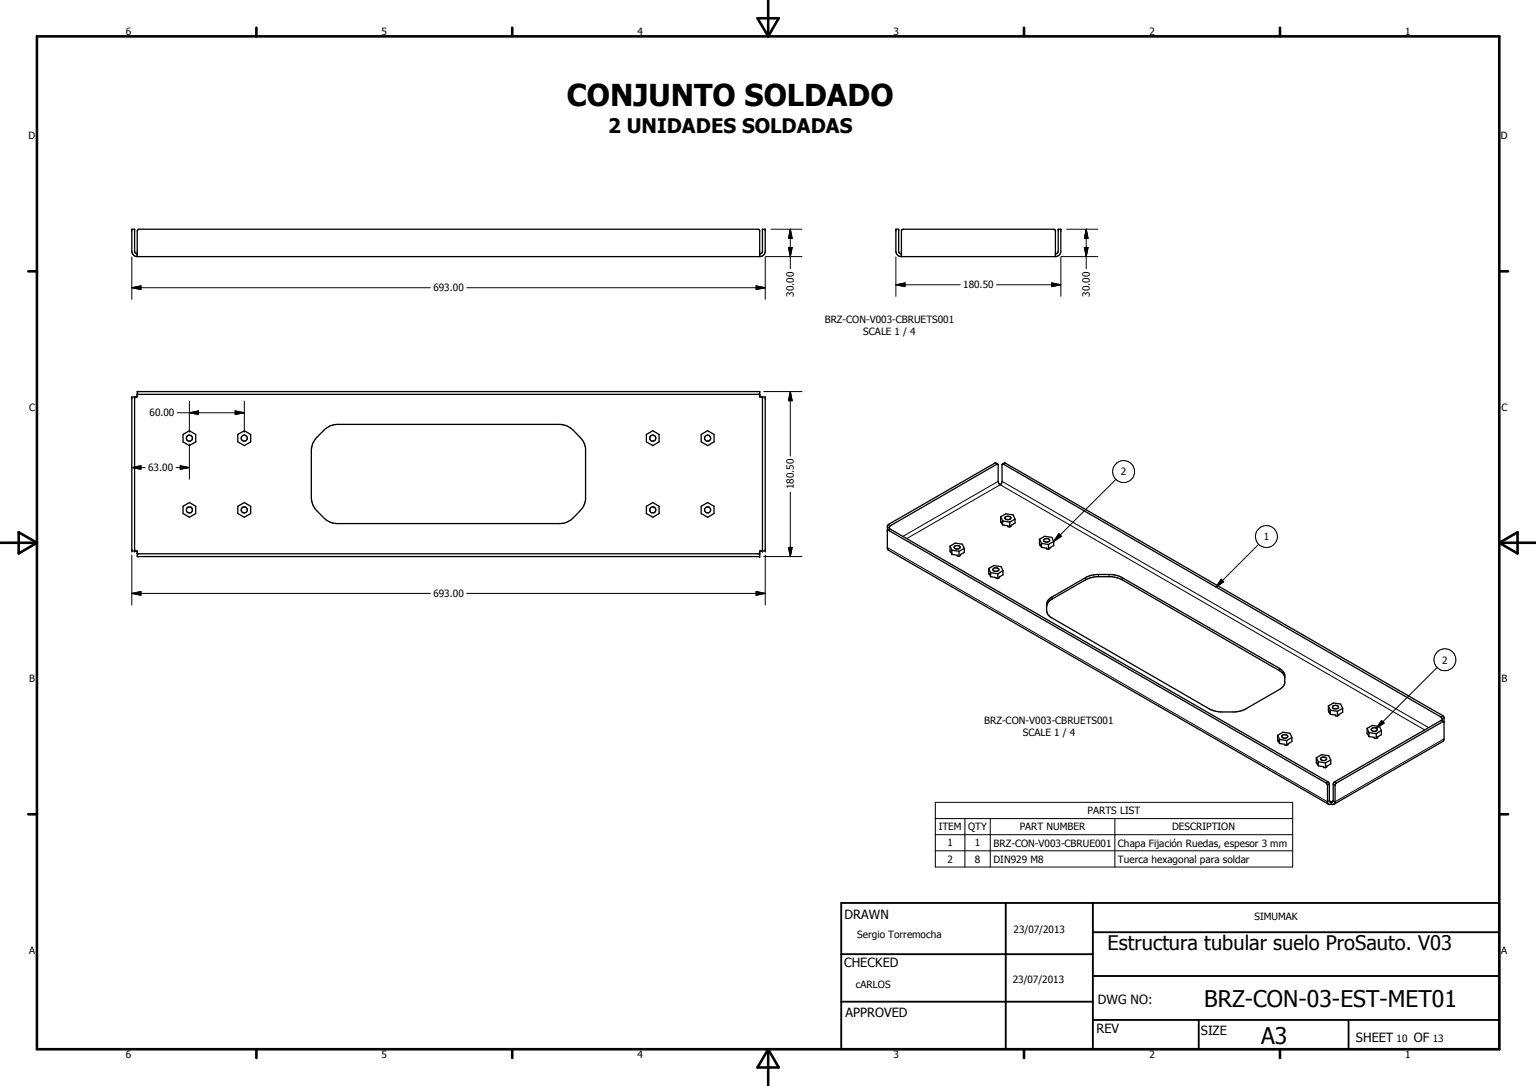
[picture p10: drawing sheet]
<svg xmlns="http://www.w3.org/2000/svg" width="420mm" height="297mm" viewBox="0 0 420 297" stroke-linecap="round" stroke-linejoin="round" font-family="sans-serif">
<g fill="none" stroke="#000" stroke-width=".35">
<path d="M37.5 69.5l-.6-.4-.1-.4v-6h-.7v6a1.52 1.52 0 0 0 1.4 1.5M37.5 70.2v-7l.5-.5h169.3l.5 .3v7.2M37.5 70.2h170.3M207.8 69.5l.6-.3 .2-.3v-6.2h.7v6.3l-.7 .9-.8 .3M246.6 69.5l-.6-.3-.2-.3v-6.2h-.7v6.3l.4 .8 .5 .3 .6 .1M246.6 70.2v-7.2l.5-.3h41.1l.3 .1 .2 .4v7M246.6 70.2h42.1M288.7 69.5l.6-.4 .2-.4v-6h.7v6a1.45 1.45 0 0 1-1.5 1.5M36.1 108.6h1.4v-1.5h170.3v1.5h1.5v42.1h-1.5v1.5h-170.3v-1.5h-1.4zM36.8 108.6v42.1M37.5 107.9h170.3M50.1 118.8l1.7-1 1.7 1v2.1l-1.7 1-1.7-1z"/>
<path d="M65.1 118.8l1.7-1 1.8 1v2.1l-1.8 1-1.7-1zM88.7 117.6l1.6-1.1 2-.4h60.8a5.1 5.1 0 0 1 3.6 1.5l2.6 2.8 .5 .8 .4 1.5-.1 14.4-.8 1.8-2.6 2.9a5.3 5.3 0 0 1-3.6 1.4l-61.8-.1-1.4-.5-1.2-.8-2.4-2.5-.8-1.3-.3-1.9v-12.9a4.9 4.9 0 0 1 1.4-3.6zM176.8 118.8l1.8-1 1.7 1v2.1l-1.7 1-1.8-1zM191.8 118.8l1.8-1 1.7 1v2.1l-1.7 1-1.8-1zM208.6 108.6v42.1M50.1 138.5l1.7-1 1.7 1v2l-1.7 1-1.7-1zM65.1 138.5l1.7-1 1.8 1v2l-1.8 1-1.7-1zM176.8 138.5l1.8-1 1.7 1v2l-1.7 1-1.8-1zM191.8 138.5l1.8-1 1.7 1v2l-1.7 1-1.8-1zM273 127l-.9-.3-29 16.7-.4 .5v6.1l.2 .4 120.5 69.6M274.2 127l.8-.3 119.9 69.3 .1 6.3-.2 .4-29.9 17.3M37.5 151.5h170.3"/>
<path d="M242.9 145l119.8 69.2 .4 .6v4.7l.3 .5M242.9 145l-.2 .2M243.2 144.8l.1-.7 .3-.3 29.2-16.9 .2 .3 .1 4.8a.46 .46 0 0 0 .5 .6 .46 .46 0 0 0 .4-.6l.1-5 .3-.1 119.8 69.2 .3 1M243.4 144.8l-.6 .3M243.4 144.7l119.9 69.2 .3 .5v4.7l.3 .3 .3-.1M243.4 144.7v.1M259.9 149.4l.1 1.6M259.9 149.4l1.4-.9 1.9 .3 .6 1.2M259.9 149.4l.5 1.1M260 151v-.2l.4 .8M260 150.9v.1M260.4 151.6l1.4 .2v.3h.5"/>
<path d="M260.4 150.5v1.1M260.4 150.5l1.9 .3M261.1 149.4a.91 .91 0 0 1 1.5 .4 .89 .89 0 0 1-.8 .4 .89 .89 0 0 1-.8-.6zM262.3 150.8v1.3M263.8 150v1.1l-1.1 .6v.2l-.4 .2M263.8 150l-1.5 .8M270.5 155.5l.1 1.6M270.5 155.5l1.4-.8 1.9 .3 .6 1.1M270.5 155.5l.5 1.1M270.6 157.1v-.2l.4 .8M270.7 157l-.1 .1M271 157.7l2 .5"/>
<path d="M271 156.6v1.1M271 156.6l2 .3M271.7 155.6a.86 .86 0 0 1 .9-.3 .86 .86 0 0 1 .6 .6 .92 .92 0 0 1-1.6-.2zM273 156.9v1.3M273.7 141.4l.2 1.6M273.7 141.4l1.5-.9 1.9 .3 .6 1.2M273.7 141.4l.6 1.1M273.9 143v-.2l.4 .8M273.9 142.9v.1M274.3 143.6l1.4 .2v.3h.5M274.3 142.5v1.1M274.3 142.5l1.9 .3"/>
<path d="M274.4 156.1v1.1l-1.4 1M274.4 156.1l-1.4 .8M274.9 141.5a.95 .95 0 0 1 1.6 .3 .91 .91 0 0 1-.9 .3 .91 .91 0 0 1-.7-.6zM276.2 142.8v1.3M277.7 142v1.1l-1.1 .6-.4 .4M277.7 142l-1.5 .8M284.3 147.5l.2 1.6M284.3 147.5l1.5-.8 1.9 .3 .5 1.1M284.3 147.5l.6 1.1M284.5 149.1v-.2l.4 .8M284.5 149v.1M284.9 149.7l1.4 .2v.3h.5"/>
<path d="M284.9 148.6v1.1M284.9 148.6l1.9 .3M285.7 147.4a.85 .85 0 0 1 1.4 .5 .91 .91 0 0 1-.9 .4 .91 .91 0 0 1-.7-.6zM286.8 148.9v1.3M288.2 148.1v1.1l-1.4 1M288.2 148.1l-1.4 .8M286.3 165.9a2.62 2.62 0 0 1 1.5-2l10.3-5.8 1.9-.4h3.9l1.9 .4 1.1 .5 43.1 24.8 .8 .7 .6 1.1M286.9 164l10.4-6.2 .8-.3 1.9-.4h3.9l2.3 .5 43.8 25.2 .8 .7 .6 .8v2.5l-.3 .9-.8 .7-9.9 5.7-2.6 .6h-4l-1.8-.3-1.2-.5-43-24.9a2.47 2.47 0 0 1-1.5-2v-2zM363.4 193.1l.1 1.6M363.4 193.1l1.4-.8 1.9 .3 .6 1.1M363.4 193.1l.5 1.1M363.5 194.7v-.2l.4 .9"/>
<path d="M363.5 194.6v.1M363.9 195.4l1.4 .2v.2l.5 .1M363.9 194.2v1.2M363.9 194.2l1.9 .4M364.6 193.2a.88 .88 0 0 1 .8-.3 .88 .88 0 0 1 .7 .6 .98 .98 0 0 1-1.6-.1zM365.8 194.6v1.3M367.3 193.7v1.1l-1.5 1.1M367.3 193.7l-1.5 .9M374 199.2l.1 1.6M374 199.2l1.4-.8 1.9 .3 .6 1.1M374 199.2l.5 1.2M375.1 199.4a.91 .91 0 0 1 .9-.4 .91 .91 0 0 1 .7 .6 .88 .88 0 0 1-.9 .5 .88 .88 0 0 1-.7-.7z"/>
<path d="M377.9 199.8v1.2l-1.4 1M377.9 199.8l-1.4 .9M394.9 197.4l-.7-.4-29.2 16.9-.3 .5v4.7l-.3 .3-.2-.1M395 197.5l-.3-.1-29.2 16.8-.3 .6v4.7l-.3 .5M349.5 201.1l.1 1.6M349.5 201.1l1.4-.8 2 .3 .5 1.1M349.5 201.1l.5 1.1M349.6 202.7v-.2l.4 .9M349.7 202.6l-.1 .1M350 203.4l1.4 .2v.2l.5 .1M350 202.2v1.2M350 202.2l1.9 .4"/>
<path d="M350.7 201.2a.93 .93 0 0 1 1.5 .3 .87 .87 0 0 1-.8 .5 .87 .87 0 0 1-.8-.7zM351.9 202.6v1.3M353.4 201.7v1.1l-1.5 1.1M353.4 201.7l-1.5 .9M360.1 207.3v1.3l.1 .3M360.1 207.3l1.4-.9 2 .3 .5 1.2M360.1 207.3l.5 1.1M360.2 208.9v-.2l.4 .8M360.3 208.7l-.1 .2M360.6 209.5l2 .5M360.6 208.4v1.1M360.6 208.4l2 .3"/>
<path d="M361.2 207.4a.94 .94 0 0 1 1.7 .3 .95 .95 0 0 1-1.7-.3zM362.6 208.7v1.3M364 207.9v1.1l-1.4 1M364 207.9l-1.4 .8M364.2 219.9l.7 .1M364.2 219.9l-.8 .1M364.2 219.3v.6M374.1 200.8v-.1l.4 .8M374.2 200.7l-.1 .1M374.5 201.5l1.5 .2v.2l.5 .1M374.5 200.4v1.1M374.5 200.4l2 .3"/>
<path d="M376.5 200.7v1.3"/>
<circle cx="51.8" cy="119.8" r=".84"/>
<circle cx="66.8" cy="119.8" r=".83"/>
<circle cx="178.6" cy="119.8" r=".84"/>
<circle cx="193.6" cy="119.8" r=".83"/>
<circle cx="51.8" cy="139.5" r=".84"/>
<circle cx="66.8" cy="139.5" r=".84"/>
<circle cx="178.6" cy="139.4" r=".83"/>
<circle cx="193.6" cy="139.5" r=".84"/>
</g>
<g fill="none" stroke="#000" stroke-width=".27">
<path d="M36.1 78.7l2.5-.5v1zM36.1 78.7h81.6M36.1 70.3v11.6M127.7 78.7h81.6M206.8 78.2l2.5 .5-2.5 .5zM209.3 70.3v11.6M209.4 70.2h10M210.9 62.7h8.5M215.7 67.7h1l-.5 2.5zM216.2 62.7l.5 2.5h-1zM216.2 62.7v10.8M245.1 77.9l2.5-.5v1z"/>
<path d="M245.1 77.9h17.6M245.1 70.3v10.8M272.6 77.9h17.6M287.7 77.4l2.5 .5-2.5 .5zM290.2 70.3v10.8M290.3 70.2h10M291.8 62.7h8.5M296.6 67.7h1l-.5 2.5zM297.1 62.7l.5 2.5h-1zM297.1 62.7v10.8M48.5 112.9h18.3M51.8 112.9l2.5-.5v1z"/>
<path d="M51.8 109.7v8.5M64.3 112.4l2.5 .5-2.5 .5zM66.8 109.7v8.5M208.9 107.1h10.5M216.2 107.1l.5 2.5h-1zM216.2 107.1v17.6M36.1 127.9l2.5-.5v1zM36.1 127.9h3.6M48.2 127.9h3.6M49.3 127.4l2.5 .5-2.5 .5zM51.8 121.5v9.6M216.2 134.6v17.6"/>
<path d="M272.1 126.7l.6 .3M273 131.7l-26 15M274.1 131.7l116.7 67.3M275 126.7l-.5 .3M305.3 131.1l-17.1 17M36.1 151.8v13.7M208.9 152.2h10.5M209.3 151.8v13.7M215.7 149.7h1l-.5 2.5zM242.7 144.1l.5 .3M242.7 149.8l120.4 69.5 .5-.3 .6 .3 .5-.3 .5 .3 29.8-17.2M243.1 143.4l.5 .4"/>
<path d="M243.6 144.8l-.5 .3M248 147.3l25.6-14.7 116.1 67M289.6 146l.8 .7-2.2 1.4zM297 158v.6M300.5 157.1v.6M303.4 157.1v.6M306.9 158v.6M334 158.4l.7 .7-2.1 1.5zM344.3 148.9l-11.7 11.7M36.1 162.3l2.5-.5v1zM36.1 162.3h81.6M127.7 162.3h81.6"/>
<path d="M206.8 161.8l2.5 .5-2.5 .5zM287.8 163.3v.6M350 182.8v.6M377.9 197.1l.7 .7-2.1 1.4zM393.1 182.5l-16.6 16.7M394.1 197.1l.6 .3M394.7 195.7l-.6 .4M395 196.4l-.5 .3M255.9 219.5h97.7v17.7h-97.7zM363.3 213.9l-.6 .3M363.6 214.5l-.5 .3M364.7 214.5l.5 .3"/>
<path d="M365 213.9l.6 .3M255.9 223.9h97.7M255.9 228.3h97.7M255.9 232.7h97.7M263.9 223.9v13.3M270.9 223.9v13.3M305 223.9v13.3"/>
<circle cx="307.4" cy="129" r="3"/>
<circle cx="346.4" cy="146.8" r="3"/>
<circle cx="395.2" cy="180.5" r="3"/>
</g>
<g fill="#000">
<circle cx="37.5" cy="107.9" r=".18"/>
<circle cx="207.8" cy="107.1" r=".18"/>
<circle cx="207.8" cy="107.9" r=".18"/>
<circle cx="208.6" cy="108.6" r=".18"/>
<circle cx="36.1" cy="150.7" r=".18"/>
<circle cx="36.8" cy="150.7" r=".18"/>
<circle cx="207.8" cy="152.2" r=".18"/>
<circle cx="207.8" cy="151.5" r=".18"/>
<circle cx="208.6" cy="150.7" r=".18"/>
<circle cx="209.3" cy="150.7" r=".18"/>
</g>
<g fill="none" stroke="#000" stroke-width=".71">
<path d="M10.1 9.9h400v277.1h-400zM70.1 7.6v2.3M140.1 7.6v2.3M207.2 5h5.8l-2.9 4.9zM210.1 0v9.9M280.1 7.6v2.3M350.1 7.6v2.3M7.7 74.2h2.4M410.1 74.2h2.4M.1 148.5h10M5.1 145.6l5 2.9-5 2.9zM410.1 148.5h10"/>
<path d="M410.1 148.5l5-2.9v5.8zM7.7 222.7h2.4M410.1 222.7h2.4M70.1 287v2.4M140.1 287v2.4M210.1 287v10M210.1 287l2.9 5h-5.8zM280.1 287v2.4M350.1 287v2.4"/>
</g>
<path d="M230.1 247h180v40h-180zM275.1 247v40M298.9 255h111.2M298.9 247v40M230.1 274h68.8M230.1 261h68.8M298.9 279h111.2M298.9 267h111.2M327.9 279v8M368.9 279v8" fill="none" stroke="#000" stroke-width=".51"/>
<g fill="#000">
<path d="M36.1 78.7l2.5-.5v1zM206.8 78.2l2.5 .5-2.5 .5zM215.7 67.7h1l-.5 2.5zM216.2 62.7l.5 2.5h-1zM245.1 77.9l2.5-.5v1zM287.7 77.4l2.5 .5-2.5 .5zM296.6 67.7h1l-.5 2.5zM297.1 62.7l.5 2.5h-1zM51.8 112.9l2.5-.5v1zM64.3 112.4l2.5 .5-2.5 .5zM216.2 107.1l.5 2.5h-1zM36.1 127.9l2.5-.5v1z"/>
<path d="M49.3 127.4l2.5 .5-2.5 .5zM215.7 149.7h1l-.5 2.5zM289.6 146l.8 .7-2.2 1.4zM334 158.4l.7 .7-2.1 1.5zM36.1 162.3l2.5-.5v1zM206.8 161.8l2.5 .5-2.5 .5zM377.9 197.1l.7 .7-2.1 1.4z"/>
</g>
<text font-size="8.2" x="155.1" y="29.1">CONJUNTO SOLDADO</text>
<g font-size="6.3">
<text x="329.4" y="275.4">BRZ-CON-03-EST-MET01</text>
<text x="345" y="285.6">A3</text>
</g>
<g font-size="5.5">
<text x="166.4" y="36.5">2 UNIDADES SOLDADAS</text>
<text x="303" y="259.8">Estructura tubular suelo ProSauto. V03</text>
</g>
<g font-size="3.5">
<text x="231" y="251.5">DRAWN</text>
<text x="230.9" y="264.6">CHECKED</text>
<text x="300.3" y="274.5">DWG NO:</text>
<text x="231.3" y="278.3">APPROVED</text>
<text x="299.9" y="282.6">REV</text>
<text x="328.5" y="283.1">SIZE</text>
<text x="370.9" y="285.1">SHEET</text>
<text x="386.7" y="285.1">OF</text>
</g>
<g font-size="2.7">
<text x="34.4" y="9.6">6</text>
<text x="104.4" y="9.6">5</text>
<text x="174.4" y="9.6">4</text>
<text x="244.4" y="9.6">3</text>
<text x="314.4" y="9.6">2</text>
<text x="384.4" y="9.6">1</text>
<text x="7.8" y="38.1">D</text>
<text x="410.6" y="38.1">D</text>
<text x="118.6" y="79.7">693.00</text>
<text x="217.2" y="81.2" transform="rotate(-90 217.2 81.2)">30.00</text>
<text x="263.5" y="78.9">180.50</text>
<text x="298.1" y="81.2" transform="rotate(-90 298.1 81.2)">30.00</text>
<text x="225.6" y="88.3">BRZ-CON-V003-CBRUETS001</text>
<text x="236.1" y="91.7">SCALE 1 / 4</text>
<text x="7.9" y="112.4">C</text>
<text x="40.9" y="113.9">60.00</text>
<text x="410.7" y="112.4">C</text>
<text x="40.5" y="128.9">63.00</text>
<text x="306.6" y="130">2</text>
<text x="217.2" y="133.9" transform="rotate(-90 217.2 133.9)">180.50</text>
<text x="345.7" y="147.8">1</text>
<text x="118.6" y="163.3">693.00</text>
<text x="394.5" y="181.5">2</text>
<text x="7.9" y="186.6">B</text>
<text x="410.7" y="186.6">B</text>
<text x="269.2" y="198.1">BRZ-CON-V003-CBRUETS001</text>
<text x="279.8" y="201.4">SCALE 1 / 4</text>
<text x="256.8" y="227.1">ITEM</text>
<text x="264.8" y="227.1">QTY</text>
<text x="278.9" y="227.1">PART NUMBER</text>
<text x="297.5" y="222.7">PARTS LIST</text>
<text x="320.6" y="227.1">DESCRIPTION</text>
<text x="259.2" y="231.5">1</text>
<text x="266.7" y="231.5">1</text>
<text x="271.8" y="231.6">BRZ-CON-V003-CBRUE001</text>
<text x="305.8" y="231.6">Chapa Fijación Ruedas, espesor 3 mm</text>
<text x="259.2" y="236">2</text>
<text x="266.7" y="236">8</text>
<text x="271.8" y="236">DIN929 M8</text>
<text x="305.8" y="236">Tuerca hexagonal para soldar</text>
<text x="343.1" y="251.8">SIMUMAK</text>
<text x="234.5" y="256.6">Sergio Torremocha</text>
<text x="277.2" y="255.3">23/07/2013</text>
<text x="7.9" y="260.9">A</text>
<text x="410.7" y="260.9">A</text>
<text x="277" y="268.7">23/07/2013</text>
<text x="234.1" y="270.3">cARLOS</text>
<text x="382" y="285.1">10</text>
<text x="391.9" y="285.1">13</text>
<text x="34.4" y="289.4">6</text>
<text x="104.4" y="289.4">5</text>
<text x="174.4" y="289.4">4</text>
<text x="244.4" y="289.4">3</text>
<text x="314.4" y="289.4">2</text>
<text x="384.4" y="289.4">1</text>
</g>
</svg>
